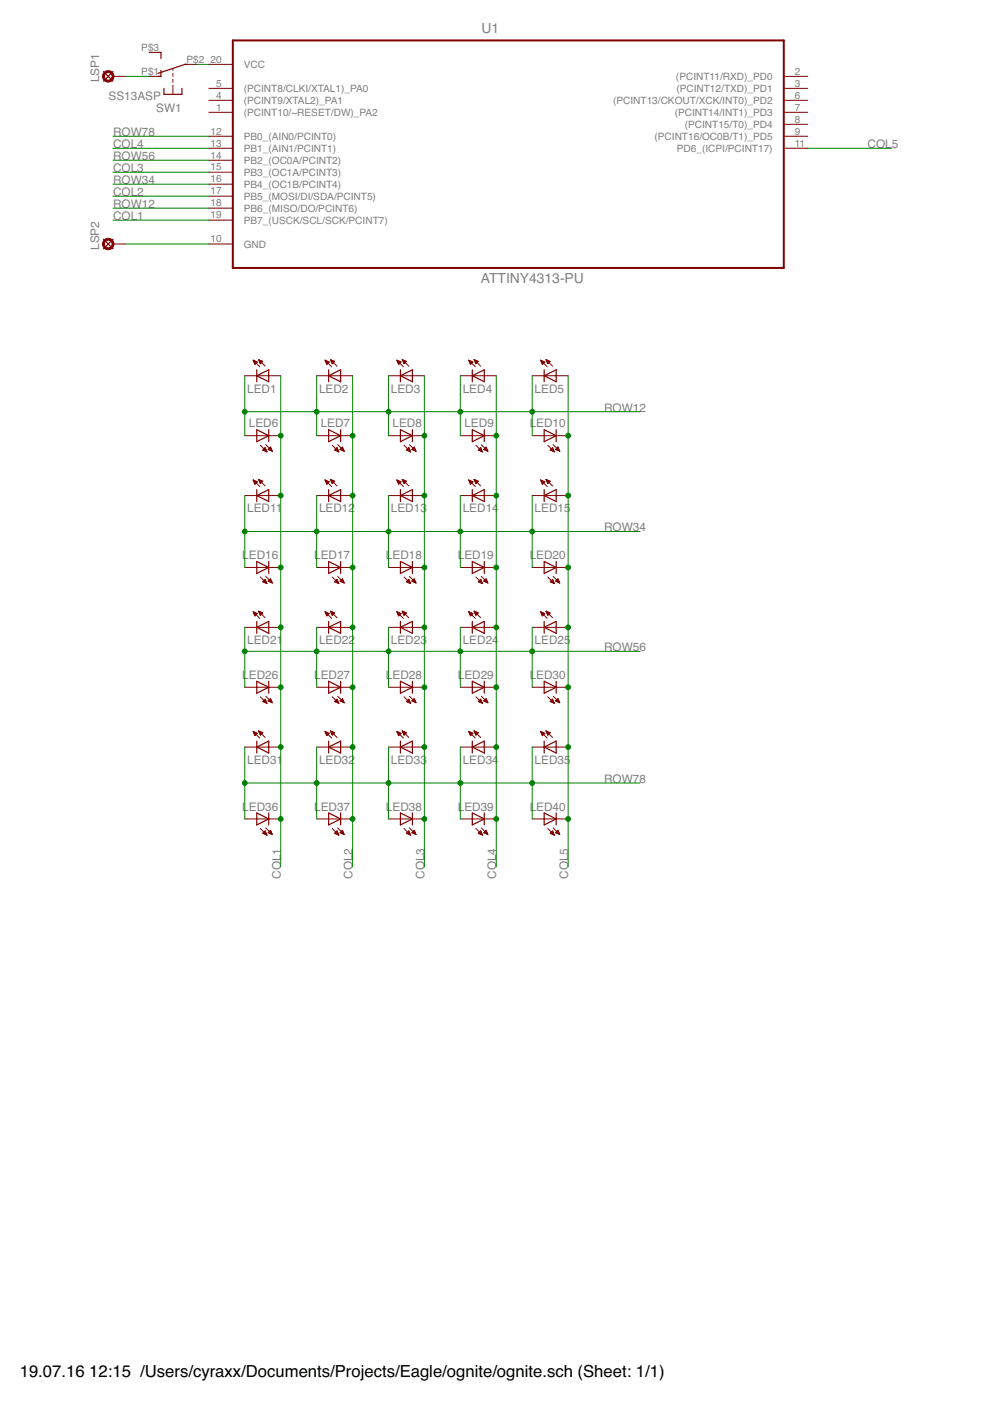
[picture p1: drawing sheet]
<?xml version="1.0" encoding="utf-8"?>
<!DOCTYPE eagle SYSTEM "eagle.dtd">
<eagle version="7.5.0">
<drawing>
<settings>
<setting alwaysvectorfont="no"/>
<setting verticaltext="up"/>
</settings>
<grid distance="0.1" unitdist="inch" unit="inch" style="lines" multiple="1" display="no" altdistance="0.01" altunitdist="inch" altunit="inch"/>
<schematic xreflabel="%F%N/%S.%C%R" xrefpart="/%S.%C%R">
<libraries>
<library name="Atmel_By_element14_Batch_1-00">
<symbols>
<symbol name="ATTINY4313-PU">
<pin name="VCC" x="-63.5" y="15.24" length="middle" direction="pwr"/>
<pin name="(PCINT8/CLKI/XTAL1)_PA0" x="-63.5" y="10.16" length="middle"/>
<pin name="(PCINT9/XTAL2)_PA1" x="-63.5" y="7.62" length="middle"/>
<pin name="(PCINT10/~RESET/DW)_PA2" x="-63.5" y="5.08" length="middle"/>
<pin name="PB0_(AIN0/PCINT0)" x="-63.5" y="0" length="middle"/>
<pin name="PB1_(AIN1/PCINT1)" x="-63.5" y="-2.54" length="middle"/>
<pin name="PB2_(OC0A/PCINT2)" x="-63.5" y="-5.08" length="middle"/>
<pin name="PB3_(OC1A/PCINT3)" x="-63.5" y="-7.62" length="middle" direction="pwr"/>
<pin name="PB4_(OC1B/PCINT4)" x="-63.5" y="-10.16" length="middle" direction="pas"/>
<pin name="PB5_(MOSI/DI/SDA/PCINT5)" x="-63.5" y="-12.7" length="middle"/>
<pin name="PB6_(MISO/DO/PCINT6)" x="-63.5" y="-15.24" length="middle"/>
<pin name="PB7_(USCK/SCL/SCK/PCINT7)" x="-63.5" y="-17.78" length="middle"/>
<pin name="GND" x="-63.5" y="-22.86" length="middle" direction="pas"/>
<pin name="(PCINT11/RXD)_PD0" x="63.5" y="12.7" length="middle" rot="R180"/>
<pin name="(PCINT12/TXD)_PD1" x="63.5" y="10.16" length="middle" rot="R180"/>
<pin name="(PCINT13/CKOUT/XCK/INT0)_PD2" x="63.5" y="7.62" length="middle" rot="R180"/>
<pin name="(PCINT14/INT1)_PD3" x="63.5" y="5.08" length="middle" rot="R180"/>
<pin name="(PCINT15/T0)_PD4" x="63.5" y="2.54" length="middle" rot="R180"/>
<pin name="(PCINT16/OC0B/T1)_PD5" x="63.5" y="0" length="middle" rot="R180"/>
<pin name="PD6_(ICPI/PCINT17)" x="63.5" y="-2.54" length="middle" rot="R180"/>
<wire x1="-58.42" y1="20.32" x2="-58.42" y2="-27.94" width="0.4064" layer="94"/>
<wire x1="-58.42" y1="-27.94" x2="58.42" y2="-27.94" width="0.4064" layer="94"/>
<wire x1="58.42" y1="-27.94" x2="58.42" y2="20.32" width="0.4064" layer="94"/>
<wire x1="58.42" y1="20.32" x2="-58.42" y2="20.32" width="0.4064" layer="94"/>
<text x="-5.6896" y="21.9202" size="2.0828" layer="95" ratio="10" rot="SR0">&gt;NAME</text>
<text x="-5.8166" y="-31.0388" size="2.0828" layer="96" ratio="10" rot="SR0">&gt;VALUE</text>
</symbol>
</symbols>
<devicesets>
<deviceset name="ATTINY4313-PU" prefix="U">
<gates>
<gate name="A" symbol="ATTINY4313-PU" x="0" y="0"/>
</gates>
<devices>
<device name="" package="DIP254P762X533-20">
<connects>
<connect gate="A" pin="(PCINT10/~RESET/DW)_PA2" pad="1"/>
<connect gate="A" pin="(PCINT11/RXD)_PD0" pad="2"/>
<connect gate="A" pin="(PCINT12/TXD)_PD1" pad="3"/>
<connect gate="A" pin="(PCINT13/CKOUT/XCK/INT0)_PD2" pad="6"/>
<connect gate="A" pin="(PCINT14/INT1)_PD3" pad="7"/>
<connect gate="A" pin="(PCINT15/T0)_PD4" pad="8"/>
<connect gate="A" pin="(PCINT16/OC0B/T1)_PD5" pad="9"/>
<connect gate="A" pin="(PCINT8/CLKI/XTAL1)_PA0" pad="5"/>
<connect gate="A" pin="(PCINT9/XTAL2)_PA1" pad="4"/>
<connect gate="A" pin="GND" pad="10"/>
<connect gate="A" pin="PB0_(AIN0/PCINT0)" pad="12"/>
<connect gate="A" pin="PB1_(AIN1/PCINT1)" pad="13"/>
<connect gate="A" pin="PB2_(OC0A/PCINT2)" pad="14"/>
<connect gate="A" pin="PB3_(OC1A/PCINT3)" pad="15"/>
<connect gate="A" pin="PB4_(OC1B/PCINT4)" pad="16"/>
<connect gate="A" pin="PB5_(MOSI/DI/SDA/PCINT5)" pad="17"/>
<connect gate="A" pin="PB6_(MISO/DO/PCINT6)" pad="18"/>
<connect gate="A" pin="PB7_(USCK/SCL/SCK/PCINT7)" pad="19"/>
<connect gate="A" pin="PD6_(ICPI/PCINT17)" pad="11"/>
<connect gate="A" pin="VCC" pad="20"/>
</connects>
<technologies>
<technology name="">
<attribute name="DESCRIPTION" value="8-bit Microcontroller" constant="no"/>
<attribute name="MPN" value="ATTINY4313-PU" constant="no"/>
<attribute name="OC_FARNELL" value="1841620" constant="no"/>
<attribute name="OC_NEWARK" value="12T1339" constant="no"/>
<attribute name="PACKAGE" value="DIP-20" constant="no"/>
<attribute name="SUPPLIER" value="Atmel" constant="no"/>
</technology>
</technologies>
</device>
</devices>
</deviceset>
</devicesets>
</library>
<library name="solpad">
<symbols>
<symbol name="LSP">
<wire x1="-1.016" y1="2.032" x2="1.016" y2="0" width="0.254" layer="94"/>
<wire x1="-1.016" y1="0" x2="1.016" y2="2.032" width="0.254" layer="94"/>
<circle x="0" y="1.016" radius="1.016" width="0.4064" layer="94"/>
<text x="-1.27" y="2.921" size="1.778" layer="95">&gt;NAME</text>
<pin name="MP" x="0" y="-2.54" visible="off" length="short" direction="pas" rot="R90"/>
</symbol>
</symbols>
<devicesets>
<deviceset name="SE14" prefix="LSP">
<gates>
<gate name="1" symbol="LSP" x="0" y="0"/>
</gates>
<devices>
<device name="" package="SE14">
<connects>
<connect gate="1" pin="MP" pad="MP"/>
</connects>
<technologies>
<technology name=""/>
</technologies>
</device>
</devices>
</deviceset>
</devicesets>
</library>
<library name="led">
<symbols>
<symbol name="LED">
<wire x1="1.27" y1="0" x2="0" y2="-2.54" width="0.254" layer="94"/>
<wire x1="0" y1="-2.54" x2="-1.27" y2="0" width="0.254" layer="94"/>
<wire x1="1.27" y1="-2.54" x2="0" y2="-2.54" width="0.254" layer="94"/>
<wire x1="0" y1="-2.54" x2="-1.27" y2="-2.54" width="0.254" layer="94"/>
<wire x1="1.27" y1="0" x2="0" y2="0" width="0.254" layer="94"/>
<wire x1="0" y1="0" x2="-1.27" y2="0" width="0.254" layer="94"/>
<wire x1="0" y1="0" x2="0" y2="-2.54" width="0.1524" layer="94"/>
<wire x1="-2.032" y1="-0.762" x2="-3.429" y2="-2.159" width="0.1524" layer="94"/>
<wire x1="-1.905" y1="-1.905" x2="-3.302" y2="-3.302" width="0.1524" layer="94"/>
<text x="3.556" y="-4.572" size="1.778" layer="95" rot="R90">&gt;NAME</text>
<text x="5.715" y="-4.572" size="1.778" layer="96" rot="R90">&gt;VALUE</text>
<pin name="C" x="0" y="-5.08" visible="off" length="short" direction="pas" rot="R90"/>
<pin name="A" x="0" y="2.54" visible="off" length="short" direction="pas" rot="R270"/>
<polygon width="0.1524" layer="94">
<vertex x="-3.429" y="-2.159"/>
<vertex x="-3.048" y="-1.27"/>
<vertex x="-2.54" y="-1.778"/>
</polygon>
<polygon width="0.1524" layer="94">
<vertex x="-3.302" y="-3.302"/>
<vertex x="-2.921" y="-2.413"/>
<vertex x="-2.413" y="-2.921"/>
</polygon>
</symbol>
</symbols>
<devicesets>
<deviceset name="LED" prefix="LED" uservalue="yes">
<gates>
<gate name="G$1" symbol="LED" x="0" y="0"/>
</gates>
<devices>
<device name="SMT1206" package="1206">
<connects>
<connect gate="G$1" pin="A" pad="A"/>
<connect gate="G$1" pin="C" pad="C"/>
</connects>
<technologies>
<technology name=""/>
</technologies>
</device>
<device name="LD260" package="LD260">
<connects>
<connect gate="G$1" pin="A" pad="A"/>
<connect gate="G$1" pin="C" pad="K"/>
</connects>
<technologies>
<technology name=""/>
</technologies>
</device>
<device name="SQR2X5" package="LED2X5">
<connects>
<connect gate="G$1" pin="A" pad="A"/>
<connect gate="G$1" pin="C" pad="K"/>
</connects>
<technologies>
<technology name=""/>
</technologies>
</device>
<device name="3MM" package="LED3MM">
<connects>
<connect gate="G$1" pin="A" pad="A"/>
<connect gate="G$1" pin="C" pad="K"/>
</connects>
<technologies>
<technology name=""/>
</technologies>
</device>
<device name="5MM" package="LED5MM">
<connects>
<connect gate="G$1" pin="A" pad="A"/>
<connect gate="G$1" pin="C" pad="K"/>
</connects>
<technologies>
<technology name=""/>
</technologies>
</device>
<device name="LSU260" package="LSU260">
<connects>
<connect gate="G$1" pin="A" pad="A"/>
<connect gate="G$1" pin="C" pad="K"/>
</connects>
<technologies>
<technology name=""/>
</technologies>
</device>
<device name="LZR181" package="LZR181">
<connects>
<connect gate="G$1" pin="A" pad="A"/>
<connect gate="G$1" pin="C" pad="K"/>
</connects>
<technologies>
<technology name=""/>
</technologies>
</device>
<device name="B152" package="Q62902-B152">
<connects>
<connect gate="G$1" pin="A" pad="A"/>
<connect gate="G$1" pin="C" pad="K"/>
</connects>
<technologies>
<technology name=""/>
</technologies>
</device>
<device name="B153" package="Q62902-B153">
<connects>
<connect gate="G$1" pin="A" pad="A"/>
<connect gate="G$1" pin="C" pad="K"/>
</connects>
<technologies>
<technology name=""/>
</technologies>
</device>
<device name="B155" package="Q62902-B155">
<connects>
<connect gate="G$1" pin="A" pad="A"/>
<connect gate="G$1" pin="C" pad="K"/>
</connects>
<technologies>
<technology name=""/>
</technologies>
</device>
<device name="B156" package="Q62902-B156">
<connects>
<connect gate="G$1" pin="A" pad="A"/>
<connect gate="G$1" pin="C" pad="K"/>
</connects>
<technologies>
<technology name=""/>
</technologies>
</device>
<device name="SFH480" package="SFH480">
<connects>
<connect gate="G$1" pin="A" pad="A"/>
<connect gate="G$1" pin="C" pad="K"/>
</connects>
<technologies>
<technology name=""/>
</technologies>
</device>
<device name="SFH482" package="SFH482">
<connects>
<connect gate="G$1" pin="A" pad="A"/>
<connect gate="G$1" pin="C" pad="K"/>
</connects>
<technologies>
<technology name=""/>
</technologies>
</device>
<device name="SQR5.7X3.2" package="U57X32">
<connects>
<connect gate="G$1" pin="A" pad="A"/>
<connect gate="G$1" pin="C" pad="K"/>
</connects>
<technologies>
<technology name=""/>
</technologies>
</device>
<device name="IRL80A" package="IRL80A">
<connects>
<connect gate="G$1" pin="A" pad="A"/>
<connect gate="G$1" pin="C" pad="K"/>
</connects>
<technologies>
<technology name=""/>
</technologies>
</device>
<device name="P-LCC-2" package="P-LCC-2">
<connects>
<connect gate="G$1" pin="A" pad="A"/>
<connect gate="G$1" pin="C" pad="C"/>
</connects>
<technologies>
<technology name=""/>
</technologies>
</device>
<device name="MINI-TOP" package="OSRAM-MINI-TOP-LED">
<connects>
<connect gate="G$1" pin="A" pad="A"/>
<connect gate="G$1" pin="C" pad="C"/>
</connects>
<technologies>
<technology name=""/>
</technologies>
</device>
<device name="SIDELED" package="OSRAM-SIDELED">
<connects>
<connect gate="G$1" pin="A" pad="A"/>
<connect gate="G$1" pin="C" pad="C"/>
</connects>
<technologies>
<technology name=""/>
</technologies>
</device>
<device name="SMART-LED" package="SMART-LED">
<connects>
<connect gate="G$1" pin="A" pad="A"/>
<connect gate="G$1" pin="C" pad="B"/>
</connects>
<technologies>
<technology name=""/>
</technologies>
</device>
<device name="P-LCC-2-BACK" package="P-LCC-2-TOPLED-RG">
<connects>
<connect gate="G$1" pin="A" pad="A"/>
<connect gate="G$1" pin="C" pad="C"/>
</connects>
<technologies>
<technology name=""/>
</technologies>
</device>
<device name="MICRO-SIDELED" package="MICRO-SIDELED">
<connects>
<connect gate="G$1" pin="A" pad="A"/>
<connect gate="G$1" pin="C" pad="C"/>
</connects>
<technologies>
<technology name=""/>
</technologies>
</device>
<device name="P-LCC-4" package="P-LCC-4">
<connects>
<connect gate="G$1" pin="A" pad="A"/>
<connect gate="G$1" pin="C" pad="C@4"/>
</connects>
<technologies>
<technology name=""/>
</technologies>
</device>
<device name="CHIP-LED0603" package="CHIP-LED0603">
<connects>
<connect gate="G$1" pin="A" pad="A"/>
<connect gate="G$1" pin="C" pad="C"/>
</connects>
<technologies>
<technology name=""/>
</technologies>
</device>
<device name="CHIP-LED0805" package="CHIP-LED0805">
<connects>
<connect gate="G$1" pin="A" pad="A"/>
<connect gate="G$1" pin="C" pad="C"/>
</connects>
<technologies>
<technology name=""/>
</technologies>
</device>
<device name="TOPLED-SANTANA" package="MINI-TOPLED-SANTANA">
<connects>
<connect gate="G$1" pin="A" pad="A"/>
<connect gate="G$1" pin="C" pad="C"/>
</connects>
<technologies>
<technology name=""/>
</technologies>
</device>
<device name="CHIPLED_0805" package="CHIPLED_0805">
<connects>
<connect gate="G$1" pin="A" pad="A"/>
<connect gate="G$1" pin="C" pad="C"/>
</connects>
<technologies>
<technology name=""/>
</technologies>
</device>
<device name="CHIPLED_1206" package="CHIPLED_1206">
<connects>
<connect gate="G$1" pin="A" pad="A"/>
<connect gate="G$1" pin="C" pad="C"/>
</connects>
<technologies>
<technology name=""/>
</technologies>
</device>
<device name="CHIPLED_0603" package="CHIPLED_0603">
<connects>
<connect gate="G$1" pin="A" pad="A"/>
<connect gate="G$1" pin="C" pad="C"/>
</connects>
<technologies>
<technology name=""/>
</technologies>
</device>
<device name="CHIPLED-0603-TTW" package="CHIPLED-0603-TTW">
<connects>
<connect gate="G$1" pin="A" pad="A@1"/>
<connect gate="G$1" pin="C" pad="C@1"/>
</connects>
<technologies>
<technology name=""/>
</technologies>
</device>
<device name="" package="SMARTLED-TTW">
<connects>
<connect gate="G$1" pin="A" pad="A@1"/>
<connect gate="G$1" pin="C" pad="C@1"/>
</connects>
<technologies>
<technology name=""/>
</technologies>
</device>
<device name="-LUMILED+" package="LUMILED+">
<connects>
<connect gate="G$1" pin="A" pad="2+"/>
<connect gate="G$1" pin="C" pad="4-"/>
</connects>
<technologies>
<technology name=""/>
</technologies>
</device>
<device name="-LUMILED" package="LUMILED">
<connects>
<connect gate="G$1" pin="A" pad="2+"/>
<connect gate="G$1" pin="C" pad="4-"/>
</connects>
<technologies>
<technology name=""/>
</technologies>
</device>
<device name="10MM" package="LED10MM">
<connects>
<connect gate="G$1" pin="A" pad="A"/>
<connect gate="G$1" pin="C" pad="K"/>
</connects>
<technologies>
<technology name=""/>
</technologies>
</device>
<device name="KA-3528ASYC" package="KA-3528ASYC">
<connects>
<connect gate="G$1" pin="A" pad="A"/>
<connect gate="G$1" pin="C" pad="C"/>
</connects>
<technologies>
<technology name=""/>
</technologies>
</device>
<device name="SML0805" package="SML0805">
<connects>
<connect gate="G$1" pin="A" pad="A"/>
<connect gate="G$1" pin="C" pad="C"/>
</connects>
<technologies>
<technology name=""/>
</technologies>
</device>
<device name="SML1206" package="SML1206">
<connects>
<connect gate="G$1" pin="A" pad="A"/>
<connect gate="G$1" pin="C" pad="C"/>
</connects>
<technologies>
<technology name=""/>
</technologies>
</device>
<device name="SML0603" package="SML0603">
<connects>
<connect gate="G$1" pin="A" pad="A"/>
<connect gate="G$1" pin="C" pad="C"/>
</connects>
<technologies>
<technology name=""/>
</technologies>
</device>
</devices>
</deviceset>
</devicesets>
</library>
<library name="switch-reichelt">
<symbols>
<symbol name="SW-1XU">
<wire x1="2.54" y1="-5.715" x2="2.54" y2="-5.08" width="0.254" layer="94"/>
<wire x1="2.54" y1="-5.08" x2="0.635" y2="0.635" width="0.254" layer="94"/>
<wire x1="3.81" y1="0" x2="5.08" y2="0" width="0.254" layer="94"/>
<wire x1="5.08" y1="0" x2="5.08" y2="0.635" width="0.254" layer="94"/>
<wire x1="0" y1="0" x2="1.27" y2="0" width="0.254" layer="94"/>
<wire x1="0" y1="0" x2="0" y2="0.635" width="0.254" layer="94"/>
<wire x1="1.651" y1="-2.54" x2="1.27" y2="-2.54" width="0.1524" layer="94"/>
<wire x1="0.635" y1="-2.54" x2="0" y2="-2.54" width="0.1524" layer="94"/>
<wire x1="-0.635" y1="-2.54" x2="-1.27" y2="-2.54" width="0.1524" layer="94"/>
<wire x1="-3.81" y1="-0.635" x2="-2.54" y2="-0.635" width="0.254" layer="94"/>
<wire x1="-3.81" y1="-0.635" x2="-3.81" y2="-2.54" width="0.254" layer="94"/>
<wire x1="-3.81" y1="-4.445" x2="-2.54" y2="-4.445" width="0.254" layer="94"/>
<wire x1="-3.81" y1="-2.54" x2="-1.905" y2="-2.54" width="0.1524" layer="94"/>
<wire x1="-3.81" y1="-2.54" x2="-3.81" y2="-4.445" width="0.254" layer="94"/>
<text x="-5.715" y="-4.445" size="1.778" layer="95" rot="R90">&gt;NAME</text>
<text x="-3.175" y="0" size="1.778" layer="96" rot="R90">&gt;VALUE</text>
<pin name="COM" x="2.54" y="-7.62" visible="pad" length="short" direction="pas" rot="R90"/>
<pin name="S2" x="5.08" y="2.54" visible="pad" length="short" direction="pas" rot="R270"/>
<pin name="S1" x="0" y="2.54" visible="pad" length="short" direction="pas" rot="R270"/>
</symbol>
</symbols>
<devicesets>
<deviceset name="SS13ASP" prefix="SW">
<gates>
<gate name="G$1" symbol="SW-1XU" x="0" y="0"/>
</gates>
<devices>
<device name="" package="T80-S">
<connects>
<connect gate="G$1" pin="COM" pad="P$2"/>
<connect gate="G$1" pin="S1" pad="P$1"/>
<connect gate="G$1" pin="S2" pad="P$3"/>
</connects>
<technologies>
<technology name=""/>
</technologies>
</device>
</devices>
</deviceset>
</devicesets>
</library>
</libraries>
<attributes>
</attributes>
<variantdefs>
</variantdefs>
<classes>
<class number="0" name="default" width="0" drill="0">
<clearance class="0" value="0.205"/>
</class>
</classes>
<parts>
<part name="U1" library="Atmel_By_element14_Batch_1-00" deviceset="ATTINY4313-PU" device=""/>
<part name="LSP1" library="solpad" deviceset="SE14" device=""/>
<part name="LSP2" library="solpad" deviceset="SE14" device=""/>
<part name="LED1" library="led" deviceset="LED" device="3MM"/>
<part name="LED2" library="led" deviceset="LED" device="3MM"/>
<part name="LED3" library="led" deviceset="LED" device="3MM"/>
<part name="LED4" library="led" deviceset="LED" device="3MM"/>
<part name="LED5" library="led" deviceset="LED" device="3MM"/>
<part name="LED6" library="led" deviceset="LED" device="3MM"/>
<part name="LED7" library="led" deviceset="LED" device="3MM"/>
<part name="LED8" library="led" deviceset="LED" device="3MM"/>
<part name="LED9" library="led" deviceset="LED" device="3MM"/>
<part name="LED10" library="led" deviceset="LED" device="3MM"/>
<part name="LED11" library="led" deviceset="LED" device="3MM"/>
<part name="LED12" library="led" deviceset="LED" device="3MM"/>
<part name="LED13" library="led" deviceset="LED" device="3MM"/>
<part name="LED14" library="led" deviceset="LED" device="3MM"/>
<part name="LED15" library="led" deviceset="LED" device="3MM"/>
<part name="LED16" library="led" deviceset="LED" device="3MM"/>
<part name="LED17" library="led" deviceset="LED" device="3MM"/>
<part name="LED18" library="led" deviceset="LED" device="3MM"/>
<part name="LED19" library="led" deviceset="LED" device="3MM"/>
<part name="LED20" library="led" deviceset="LED" device="3MM"/>
<part name="LED21" library="led" deviceset="LED" device="3MM"/>
<part name="LED22" library="led" deviceset="LED" device="3MM"/>
<part name="LED23" library="led" deviceset="LED" device="3MM"/>
<part name="LED24" library="led" deviceset="LED" device="3MM"/>
<part name="LED25" library="led" deviceset="LED" device="3MM"/>
<part name="LED26" library="led" deviceset="LED" device="3MM"/>
<part name="LED27" library="led" deviceset="LED" device="3MM"/>
<part name="LED28" library="led" deviceset="LED" device="3MM"/>
<part name="LED29" library="led" deviceset="LED" device="3MM"/>
<part name="LED30" library="led" deviceset="LED" device="3MM"/>
<part name="LED31" library="led" deviceset="LED" device="3MM"/>
<part name="LED32" library="led" deviceset="LED" device="3MM"/>
<part name="LED33" library="led" deviceset="LED" device="3MM"/>
<part name="LED34" library="led" deviceset="LED" device="3MM"/>
<part name="LED35" library="led" deviceset="LED" device="3MM"/>
<part name="LED36" library="led" deviceset="LED" device="3MM"/>
<part name="LED37" library="led" deviceset="LED" device="3MM"/>
<part name="LED38" library="led" deviceset="LED" device="3MM"/>
<part name="LED39" library="led" deviceset="LED" device="3MM"/>
<part name="LED40" library="led" deviceset="LED" device="3MM"/>
<part name="SW1" library="switch-reichelt" deviceset="SS13ASP" device=""/>
</parts>
<sheets>
<sheet>
<plain>
</plain>
<instances>
<instance part="U1" gate="A" x="73.66" y="68.58"/>
<instance part="LSP1" gate="1" x="-10.16" y="81.28" rot="R90"/>
<instance part="LSP2" gate="1" x="-10.16" y="45.72" rot="R90"/>
<instance part="LED1" gate="G$1" x="22.86" y="17.78" rot="R270"/>
<instance part="LED2" gate="G$1" x="38.1" y="17.78" rot="R270"/>
<instance part="LED3" gate="G$1" x="53.34" y="17.78" rot="R270"/>
<instance part="LED4" gate="G$1" x="68.58" y="17.78" rot="R270"/>
<instance part="LED5" gate="G$1" x="83.82" y="17.78" rot="R270"/>
<instance part="LED6" gate="G$1" x="20.32" y="5.08" rot="R90"/>
<instance part="LED7" gate="G$1" x="35.56" y="5.08" rot="R90"/>
<instance part="LED8" gate="G$1" x="50.8" y="5.08" rot="R90"/>
<instance part="LED9" gate="G$1" x="66.04" y="5.08" rot="R90"/>
<instance part="LED10" gate="G$1" x="81.28" y="5.08" rot="R90"/>
<instance part="LED11" gate="G$1" x="22.86" y="-7.62" rot="R270"/>
<instance part="LED12" gate="G$1" x="38.1" y="-7.62" rot="R270"/>
<instance part="LED13" gate="G$1" x="53.34" y="-7.62" rot="R270"/>
<instance part="LED14" gate="G$1" x="68.58" y="-7.62" rot="R270"/>
<instance part="LED15" gate="G$1" x="83.82" y="-7.62" rot="R270"/>
<instance part="LED16" gate="G$1" x="20.32" y="-22.86" rot="R90"/>
<instance part="LED17" gate="G$1" x="35.56" y="-22.86" rot="R90"/>
<instance part="LED18" gate="G$1" x="50.8" y="-22.86" rot="R90"/>
<instance part="LED19" gate="G$1" x="66.04" y="-22.86" rot="R90"/>
<instance part="LED20" gate="G$1" x="81.28" y="-22.86" rot="R90"/>
<instance part="LED21" gate="G$1" x="22.86" y="-35.56" rot="R270"/>
<instance part="LED22" gate="G$1" x="38.1" y="-35.56" rot="R270"/>
<instance part="LED23" gate="G$1" x="53.34" y="-35.56" rot="R270"/>
<instance part="LED24" gate="G$1" x="68.58" y="-35.56" rot="R270"/>
<instance part="LED25" gate="G$1" x="83.82" y="-35.56" rot="R270"/>
<instance part="LED26" gate="G$1" x="20.32" y="-48.26" rot="R90"/>
<instance part="LED27" gate="G$1" x="35.56" y="-48.26" rot="R90"/>
<instance part="LED28" gate="G$1" x="50.8" y="-48.26" rot="R90"/>
<instance part="LED29" gate="G$1" x="66.04" y="-48.26" rot="R90"/>
<instance part="LED30" gate="G$1" x="81.28" y="-48.26" rot="R90"/>
<instance part="LED31" gate="G$1" x="22.86" y="-60.96" rot="R270"/>
<instance part="LED32" gate="G$1" x="38.1" y="-60.96" rot="R270"/>
<instance part="LED33" gate="G$1" x="53.34" y="-60.96" rot="R270"/>
<instance part="LED34" gate="G$1" x="68.58" y="-60.96" rot="R270"/>
<instance part="LED35" gate="G$1" x="83.82" y="-60.96" rot="R270"/>
<instance part="LED36" gate="G$1" x="20.32" y="-76.2" rot="R90"/>
<instance part="LED37" gate="G$1" x="35.56" y="-76.2" rot="R90"/>
<instance part="LED38" gate="G$1" x="50.8" y="-76.2" rot="R90"/>
<instance part="LED39" gate="G$1" x="66.04" y="-76.2" rot="R90"/>
<instance part="LED40" gate="G$1" x="81.28" y="-76.2" rot="R90"/>
<instance part="SW1" gate="G$1" x="0" y="81.28" rot="R90"/>
</instances>
<busses>
</busses>
<nets>
<net name="GND" class="0">
<segment>
<pinref part="LSP2" gate="1" pin="MP"/>
<pinref part="U1" gate="A" pin="GND"/>
<wire x1="-7.62" y1="45.72" x2="10.16" y2="45.72" width="0.1524" layer="91"/>
</segment>
</net>
<net name="ROW78" class="0">
<segment>
<pinref part="U1" gate="A" pin="PB0_(AIN0/PCINT0)"/>
<wire x1="10.16" y1="68.58" x2="-10.16" y2="68.58" width="0.1524" layer="91"/>
<label x="-10.16" y="68.58" size="1.778" layer="95"/>
</segment>
<segment>
<pinref part="LED36" gate="G$1" pin="A"/>
<wire x1="17.78" y1="-76.2" x2="17.78" y2="-68.58" width="0.1524" layer="91"/>
<pinref part="LED37" gate="G$1" pin="A"/>
<wire x1="17.78" y1="-68.58" x2="33.02" y2="-68.58" width="0.1524" layer="91"/>
<wire x1="33.02" y1="-68.58" x2="33.02" y2="-76.2" width="0.1524" layer="91"/>
<pinref part="LED38" gate="G$1" pin="A"/>
<wire x1="33.02" y1="-68.58" x2="48.26" y2="-68.58" width="0.1524" layer="91"/>
<wire x1="48.26" y1="-68.58" x2="48.26" y2="-76.2" width="0.1524" layer="91"/>
<junction x="33.02" y="-68.58"/>
<pinref part="LED39" gate="G$1" pin="A"/>
<wire x1="48.26" y1="-68.58" x2="63.5" y2="-68.58" width="0.1524" layer="91"/>
<wire x1="63.5" y1="-68.58" x2="63.5" y2="-76.2" width="0.1524" layer="91"/>
<junction x="48.26" y="-68.58"/>
<pinref part="LED40" gate="G$1" pin="A"/>
<wire x1="63.5" y1="-68.58" x2="78.74" y2="-68.58" width="0.1524" layer="91"/>
<wire x1="78.74" y1="-68.58" x2="78.74" y2="-76.2" width="0.1524" layer="91"/>
<junction x="63.5" y="-68.58"/>
<wire x1="78.74" y1="-68.58" x2="101.6" y2="-68.58" width="0.1524" layer="91"/>
<junction x="78.74" y="-68.58"/>
<pinref part="LED31" gate="G$1" pin="C"/>
<wire x1="17.78" y1="-60.96" x2="17.78" y2="-68.58" width="0.1524" layer="91"/>
<junction x="17.78" y="-68.58"/>
<pinref part="LED32" gate="G$1" pin="C"/>
<wire x1="33.02" y1="-60.96" x2="33.02" y2="-68.58" width="0.1524" layer="91"/>
<pinref part="LED33" gate="G$1" pin="C"/>
<wire x1="48.26" y1="-60.96" x2="48.26" y2="-68.58" width="0.1524" layer="91"/>
<pinref part="LED34" gate="G$1" pin="C"/>
<wire x1="63.5" y1="-60.96" x2="63.5" y2="-68.58" width="0.1524" layer="91"/>
<pinref part="LED35" gate="G$1" pin="C"/>
<wire x1="78.74" y1="-60.96" x2="78.74" y2="-68.58" width="0.1524" layer="91"/>
<label x="93.98" y="-68.58" size="1.778" layer="95"/>
</segment>
</net>
<net name="COL4" class="0">
<segment>
<pinref part="U1" gate="A" pin="PB1_(AIN1/PCINT1)"/>
<wire x1="10.16" y1="66.04" x2="-10.16" y2="66.04" width="0.1524" layer="91"/>
<label x="-10.16" y="66.04" size="1.778" layer="95"/>
</segment>
<segment>
<pinref part="LED39" gate="G$1" pin="C"/>
<wire x1="71.12" y1="-86.36" x2="71.12" y2="-76.2" width="0.1524" layer="91"/>
<label x="71.12" y="-88.9" size="1.778" layer="95" rot="R90"/>
<pinref part="LED34" gate="G$1" pin="A"/>
<wire x1="71.12" y1="-76.2" x2="71.12" y2="-60.96" width="0.1524" layer="91"/>
<junction x="71.12" y="-76.2"/>
<pinref part="LED29" gate="G$1" pin="C"/>
<pinref part="LED24" gate="G$1" pin="A"/>
<wire x1="71.12" y1="-48.26" x2="71.12" y2="-35.56" width="0.1524" layer="91"/>
<pinref part="LED19" gate="G$1" pin="C"/>
<wire x1="71.12" y1="-35.56" x2="71.12" y2="-22.86" width="0.1524" layer="91"/>
<junction x="71.12" y="-35.56"/>
<pinref part="LED14" gate="G$1" pin="A"/>
<wire x1="71.12" y1="-22.86" x2="71.12" y2="-7.62" width="0.1524" layer="91"/>
<junction x="71.12" y="-22.86"/>
<pinref part="LED9" gate="G$1" pin="C"/>
<wire x1="71.12" y1="-7.62" x2="71.12" y2="5.08" width="0.1524" layer="91"/>
<junction x="71.12" y="-7.62"/>
<pinref part="LED4" gate="G$1" pin="A"/>
<wire x1="71.12" y1="5.08" x2="71.12" y2="17.78" width="0.1524" layer="91"/>
<junction x="71.12" y="5.08"/>
<wire x1="71.12" y1="-60.96" x2="71.12" y2="-48.26" width="0.1524" layer="91"/>
<junction x="71.12" y="-60.96"/>
<junction x="71.12" y="-48.26"/>
</segment>
</net>
<net name="ROW56" class="0">
<segment>
<pinref part="U1" gate="A" pin="PB2_(OC0A/PCINT2)"/>
<wire x1="10.16" y1="63.5" x2="-10.16" y2="63.5" width="0.1524" layer="91"/>
<label x="-10.16" y="63.5" size="1.778" layer="95"/>
</segment>
<segment>
<pinref part="LED26" gate="G$1" pin="A"/>
<pinref part="LED21" gate="G$1" pin="C"/>
<wire x1="17.78" y1="-48.26" x2="17.78" y2="-40.64" width="0.1524" layer="91"/>
<pinref part="LED27" gate="G$1" pin="A"/>
<wire x1="17.78" y1="-40.64" x2="17.78" y2="-35.56" width="0.1524" layer="91"/>
<wire x1="17.78" y1="-40.64" x2="33.02" y2="-40.64" width="0.1524" layer="91"/>
<wire x1="33.02" y1="-40.64" x2="33.02" y2="-48.26" width="0.1524" layer="91"/>
<junction x="17.78" y="-40.64"/>
<pinref part="LED28" gate="G$1" pin="A"/>
<wire x1="33.02" y1="-40.64" x2="48.26" y2="-40.64" width="0.1524" layer="91"/>
<wire x1="48.26" y1="-40.64" x2="48.26" y2="-48.26" width="0.1524" layer="91"/>
<junction x="33.02" y="-40.64"/>
<pinref part="LED29" gate="G$1" pin="A"/>
<wire x1="48.26" y1="-40.64" x2="63.5" y2="-40.64" width="0.1524" layer="91"/>
<wire x1="63.5" y1="-40.64" x2="63.5" y2="-48.26" width="0.1524" layer="91"/>
<junction x="48.26" y="-40.64"/>
<pinref part="LED30" gate="G$1" pin="A"/>
<wire x1="63.5" y1="-40.64" x2="78.74" y2="-40.64" width="0.1524" layer="91"/>
<wire x1="78.74" y1="-40.64" x2="78.74" y2="-48.26" width="0.1524" layer="91"/>
<junction x="63.5" y="-40.64"/>
<wire x1="78.74" y1="-40.64" x2="101.6" y2="-40.64" width="0.1524" layer="91"/>
<junction x="78.74" y="-40.64"/>
<pinref part="LED22" gate="G$1" pin="C"/>
<wire x1="33.02" y1="-35.56" x2="33.02" y2="-40.64" width="0.1524" layer="91"/>
<pinref part="LED23" gate="G$1" pin="C"/>
<wire x1="48.26" y1="-35.56" x2="48.26" y2="-40.64" width="0.1524" layer="91"/>
<pinref part="LED24" gate="G$1" pin="C"/>
<wire x1="63.5" y1="-35.56" x2="63.5" y2="-40.64" width="0.1524" layer="91"/>
<pinref part="LED25" gate="G$1" pin="C"/>
<wire x1="78.74" y1="-35.56" x2="78.74" y2="-40.64" width="0.1524" layer="91"/>
<label x="93.98" y="-40.64" size="1.778" layer="95"/>
</segment>
</net>
<net name="COL3" class="0">
<segment>
<pinref part="U1" gate="A" pin="PB3_(OC1A/PCINT3)"/>
<wire x1="10.16" y1="60.96" x2="-10.16" y2="60.96" width="0.1524" layer="91"/>
<label x="-10.16" y="60.96" size="1.778" layer="95"/>
</segment>
<segment>
<pinref part="LED38" gate="G$1" pin="C"/>
<wire x1="55.88" y1="-86.36" x2="55.88" y2="-76.2" width="0.1524" layer="91"/>
<pinref part="LED33" gate="G$1" pin="A"/>
<wire x1="55.88" y1="-76.2" x2="55.88" y2="-60.96" width="0.1524" layer="91"/>
<junction x="55.88" y="-76.2"/>
<pinref part="LED28" gate="G$1" pin="C"/>
<wire x1="55.88" y1="-60.96" x2="55.88" y2="-48.26" width="0.1524" layer="91"/>
<junction x="55.88" y="-60.96"/>
<pinref part="LED23" gate="G$1" pin="A"/>
<wire x1="55.88" y1="-48.26" x2="55.88" y2="-35.56" width="0.1524" layer="91"/>
<junction x="55.88" y="-48.26"/>
<pinref part="LED18" gate="G$1" pin="C"/>
<wire x1="55.88" y1="-35.56" x2="55.88" y2="-22.86" width="0.1524" layer="91"/>
<junction x="55.88" y="-35.56"/>
<pinref part="LED13" gate="G$1" pin="A"/>
<wire x1="55.88" y1="-22.86" x2="55.88" y2="-7.62" width="0.1524" layer="91"/>
<junction x="55.88" y="-22.86"/>
<pinref part="LED8" gate="G$1" pin="C"/>
<wire x1="55.88" y1="-7.62" x2="55.88" y2="5.08" width="0.1524" layer="91"/>
<junction x="55.88" y="-7.62"/>
<pinref part="LED3" gate="G$1" pin="A"/>
<wire x1="55.88" y1="5.08" x2="55.88" y2="17.78" width="0.1524" layer="91"/>
<junction x="55.88" y="5.08"/>
<label x="55.88" y="-88.9" size="1.778" layer="95" rot="R90"/>
</segment>
</net>
<net name="ROW34" class="0">
<segment>
<pinref part="U1" gate="A" pin="PB4_(OC1B/PCINT4)"/>
<wire x1="10.16" y1="58.42" x2="-10.16" y2="58.42" width="0.1524" layer="91"/>
<label x="-10.16" y="58.42" size="1.778" layer="95"/>
</segment>
<segment>
<pinref part="LED16" gate="G$1" pin="A"/>
<pinref part="LED11" gate="G$1" pin="C"/>
<wire x1="17.78" y1="-22.86" x2="17.78" y2="-15.24" width="0.1524" layer="91"/>
<pinref part="LED17" gate="G$1" pin="A"/>
<wire x1="17.78" y1="-15.24" x2="17.78" y2="-7.62" width="0.1524" layer="91"/>
<wire x1="17.78" y1="-15.24" x2="33.02" y2="-15.24" width="0.1524" layer="91"/>
<wire x1="33.02" y1="-15.24" x2="33.02" y2="-22.86" width="0.1524" layer="91"/>
<junction x="17.78" y="-15.24"/>
<pinref part="LED18" gate="G$1" pin="A"/>
<wire x1="33.02" y1="-15.24" x2="48.26" y2="-15.24" width="0.1524" layer="91"/>
<wire x1="48.26" y1="-15.24" x2="48.26" y2="-22.86" width="0.1524" layer="91"/>
<junction x="33.02" y="-15.24"/>
<pinref part="LED19" gate="G$1" pin="A"/>
<wire x1="48.26" y1="-15.24" x2="63.5" y2="-15.24" width="0.1524" layer="91"/>
<wire x1="63.5" y1="-15.24" x2="63.5" y2="-22.86" width="0.1524" layer="91"/>
<junction x="48.26" y="-15.24"/>
<pinref part="LED20" gate="G$1" pin="A"/>
<wire x1="63.5" y1="-15.24" x2="78.74" y2="-15.24" width="0.1524" layer="91"/>
<wire x1="78.74" y1="-15.24" x2="78.74" y2="-22.86" width="0.1524" layer="91"/>
<junction x="63.5" y="-15.24"/>
<wire x1="78.74" y1="-15.24" x2="101.6" y2="-15.24" width="0.1524" layer="91"/>
<junction x="78.74" y="-15.24"/>
<pinref part="LED12" gate="G$1" pin="C"/>
<wire x1="33.02" y1="-7.62" x2="33.02" y2="-15.24" width="0.1524" layer="91"/>
<pinref part="LED13" gate="G$1" pin="C"/>
<wire x1="48.26" y1="-7.62" x2="48.26" y2="-15.24" width="0.1524" layer="91"/>
<pinref part="LED14" gate="G$1" pin="C"/>
<wire x1="63.5" y1="-7.62" x2="63.5" y2="-15.24" width="0.1524" layer="91"/>
<pinref part="LED15" gate="G$1" pin="C"/>
<wire x1="78.74" y1="-7.62" x2="78.74" y2="-15.24" width="0.1524" layer="91"/>
<label x="93.98" y="-15.24" size="1.778" layer="95"/>
</segment>
</net>
<net name="COL2" class="0">
<segment>
<pinref part="U1" gate="A" pin="PB5_(MOSI/DI/SDA/PCINT5)"/>
<wire x1="10.16" y1="55.88" x2="-10.16" y2="55.88" width="0.1524" layer="91"/>
<label x="-10.16" y="55.88" size="1.778" layer="95"/>
</segment>
<segment>
<pinref part="LED37" gate="G$1" pin="C"/>
<wire x1="40.64" y1="-86.36" x2="40.64" y2="-76.2" width="0.1524" layer="91"/>
<pinref part="LED32" gate="G$1" pin="A"/>
<wire x1="40.64" y1="-76.2" x2="40.64" y2="-60.96" width="0.1524" layer="91"/>
<junction x="40.64" y="-76.2"/>
<pinref part="LED27" gate="G$1" pin="C"/>
<wire x1="40.64" y1="-60.96" x2="40.64" y2="-48.26" width="0.1524" layer="91"/>
<junction x="40.64" y="-60.96"/>
<pinref part="LED22" gate="G$1" pin="A"/>
<wire x1="40.64" y1="-48.26" x2="40.64" y2="-35.56" width="0.1524" layer="91"/>
<junction x="40.64" y="-48.26"/>
<pinref part="LED17" gate="G$1" pin="C"/>
<wire x1="40.64" y1="-35.56" x2="40.64" y2="-22.86" width="0.1524" layer="91"/>
<junction x="40.64" y="-35.56"/>
<pinref part="LED12" gate="G$1" pin="A"/>
<wire x1="40.64" y1="-22.86" x2="40.64" y2="-7.62" width="0.1524" layer="91"/>
<junction x="40.64" y="-22.86"/>
<pinref part="LED7" gate="G$1" pin="C"/>
<wire x1="40.64" y1="-7.62" x2="40.64" y2="5.08" width="0.1524" layer="91"/>
<junction x="40.64" y="-7.62"/>
<pinref part="LED2" gate="G$1" pin="A"/>
<wire x1="40.64" y1="5.08" x2="40.64" y2="17.78" width="0.1524" layer="91"/>
<junction x="40.64" y="5.08"/>
<label x="40.64" y="-88.9" size="1.778" layer="95" rot="R90"/>
</segment>
</net>
<net name="ROW12" class="0">
<segment>
<pinref part="U1" gate="A" pin="PB6_(MISO/DO/PCINT6)"/>
<wire x1="10.16" y1="53.34" x2="-10.16" y2="53.34" width="0.1524" layer="91"/>
<label x="-10.16" y="53.34" size="1.778" layer="95"/>
</segment>
<segment>
<pinref part="LED6" gate="G$1" pin="A"/>
<pinref part="LED1" gate="G$1" pin="C"/>
<wire x1="17.78" y1="5.08" x2="17.78" y2="10.16" width="0.1524" layer="91"/>
<pinref part="LED7" gate="G$1" pin="A"/>
<wire x1="17.78" y1="10.16" x2="17.78" y2="17.78" width="0.1524" layer="91"/>
<wire x1="17.78" y1="10.16" x2="33.02" y2="10.16" width="0.1524" layer="91"/>
<wire x1="33.02" y1="10.16" x2="33.02" y2="5.08" width="0.1524" layer="91"/>
<junction x="17.78" y="10.16"/>
<pinref part="LED8" gate="G$1" pin="A"/>
<wire x1="33.02" y1="10.16" x2="48.26" y2="10.16" width="0.1524" layer="91"/>
<wire x1="48.26" y1="10.16" x2="48.26" y2="5.08" width="0.1524" layer="91"/>
<junction x="33.02" y="10.16"/>
<pinref part="LED9" gate="G$1" pin="A"/>
<wire x1="48.26" y1="10.16" x2="63.5" y2="10.16" width="0.1524" layer="91"/>
<wire x1="63.5" y1="10.16" x2="63.5" y2="5.08" width="0.1524" layer="91"/>
<junction x="48.26" y="10.16"/>
<pinref part="LED10" gate="G$1" pin="A"/>
<wire x1="63.5" y1="10.16" x2="78.74" y2="10.16" width="0.1524" layer="91"/>
<wire x1="78.74" y1="10.16" x2="78.74" y2="5.08" width="0.1524" layer="91"/>
<junction x="63.5" y="10.16"/>
<wire x1="78.74" y1="10.16" x2="101.6" y2="10.16" width="0.1524" layer="91"/>
<junction x="78.74" y="10.16"/>
<pinref part="LED2" gate="G$1" pin="C"/>
<wire x1="33.02" y1="17.78" x2="33.02" y2="10.16" width="0.1524" layer="91"/>
<pinref part="LED3" gate="G$1" pin="C"/>
<wire x1="48.26" y1="17.78" x2="48.26" y2="10.16" width="0.1524" layer="91"/>
<pinref part="LED4" gate="G$1" pin="C"/>
<wire x1="63.5" y1="17.78" x2="63.5" y2="10.16" width="0.1524" layer="91"/>
<pinref part="LED5" gate="G$1" pin="C"/>
<wire x1="78.74" y1="17.78" x2="78.74" y2="10.16" width="0.1524" layer="91"/>
<label x="93.98" y="10.16" size="1.778" layer="95"/>
</segment>
</net>
<net name="COL1" class="0">
<segment>
<pinref part="U1" gate="A" pin="PB7_(USCK/SCL/SCK/PCINT7)"/>
<wire x1="10.16" y1="50.8" x2="-10.16" y2="50.8" width="0.1524" layer="91"/>
<label x="-10.16" y="50.8" size="1.778" layer="95"/>
</segment>
<segment>
<pinref part="LED36" gate="G$1" pin="C"/>
<wire x1="25.4" y1="-86.36" x2="25.4" y2="-76.2" width="0.1524" layer="91"/>
<pinref part="LED31" gate="G$1" pin="A"/>
<wire x1="25.4" y1="-76.2" x2="25.4" y2="-60.96" width="0.1524" layer="91"/>
<junction x="25.4" y="-76.2"/>
<pinref part="LED26" gate="G$1" pin="C"/>
<wire x1="25.4" y1="-60.96" x2="25.4" y2="-48.26" width="0.1524" layer="91"/>
<junction x="25.4" y="-60.96"/>
<pinref part="LED21" gate="G$1" pin="A"/>
<wire x1="25.4" y1="-48.26" x2="25.4" y2="-35.56" width="0.1524" layer="91"/>
<junction x="25.4" y="-48.26"/>
<pinref part="LED16" gate="G$1" pin="C"/>
<wire x1="25.4" y1="-35.56" x2="25.4" y2="-22.86" width="0.1524" layer="91"/>
<junction x="25.4" y="-35.56"/>
<pinref part="LED11" gate="G$1" pin="A"/>
<wire x1="25.4" y1="-22.86" x2="25.4" y2="-7.62" width="0.1524" layer="91"/>
<junction x="25.4" y="-22.86"/>
<pinref part="LED6" gate="G$1" pin="C"/>
<wire x1="25.4" y1="-7.62" x2="25.4" y2="5.08" width="0.1524" layer="91"/>
<junction x="25.4" y="-7.62"/>
<pinref part="LED1" gate="G$1" pin="A"/>
<wire x1="25.4" y1="5.08" x2="25.4" y2="17.78" width="0.1524" layer="91"/>
<junction x="25.4" y="5.08"/>
<label x="25.4" y="-88.9" size="1.778" layer="95" rot="R90"/>
</segment>
</net>
<net name="COL5" class="0">
<segment>
<pinref part="U1" gate="A" pin="PD6_(ICPI/PCINT17)"/>
<wire x1="137.16" y1="66.04" x2="154.94" y2="66.04" width="0.1524" layer="91"/>
<label x="149.86" y="66.04" size="1.778" layer="95"/>
</segment>
<segment>
<pinref part="LED40" gate="G$1" pin="C"/>
<wire x1="86.36" y1="-86.36" x2="86.36" y2="-76.2" width="0.1524" layer="91"/>
<pinref part="LED35" gate="G$1" pin="A"/>
<wire x1="86.36" y1="-76.2" x2="86.36" y2="-60.96" width="0.1524" layer="91"/>
<junction x="86.36" y="-76.2"/>
<pinref part="LED30" gate="G$1" pin="C"/>
<wire x1="86.36" y1="-60.96" x2="86.36" y2="-48.26" width="0.1524" layer="91"/>
<junction x="86.36" y="-60.96"/>
<pinref part="LED25" gate="G$1" pin="A"/>
<wire x1="86.36" y1="-48.26" x2="86.36" y2="-35.56" width="0.1524" layer="91"/>
<junction x="86.36" y="-48.26"/>
<pinref part="LED20" gate="G$1" pin="C"/>
<wire x1="86.36" y1="-35.56" x2="86.36" y2="-22.86" width="0.1524" layer="91"/>
<junction x="86.36" y="-35.56"/>
<pinref part="LED15" gate="G$1" pin="A"/>
<wire x1="86.36" y1="-22.86" x2="86.36" y2="-7.62" width="0.1524" layer="91"/>
<junction x="86.36" y="-22.86"/>
<pinref part="LED10" gate="G$1" pin="C"/>
<wire x1="86.36" y1="-7.62" x2="86.36" y2="5.08" width="0.1524" layer="91"/>
<junction x="86.36" y="-7.62"/>
<pinref part="LED5" gate="G$1" pin="A"/>
<wire x1="86.36" y1="5.08" x2="86.36" y2="17.78" width="0.1524" layer="91"/>
<junction x="86.36" y="5.08"/>
<label x="86.36" y="-88.9" size="1.778" layer="95" rot="R90"/>
</segment>
</net>
<net name="N$1" class="0">
<segment>
<pinref part="SW1" gate="G$1" pin="COM"/>
<pinref part="U1" gate="A" pin="VCC"/>
<wire x1="7.62" y1="83.82" x2="10.16" y2="83.82" width="0.1524" layer="91"/>
</segment>
</net>
<net name="N$2" class="0">
<segment>
<pinref part="SW1" gate="G$1" pin="S1"/>
<pinref part="LSP1" gate="1" pin="MP"/>
<wire x1="-2.54" y1="81.28" x2="-7.62" y2="81.28" width="0.1524" layer="91"/>
</segment>
</net>
</nets>
</sheet>
</sheets>
</schematic>
</drawing>
</eagle>
